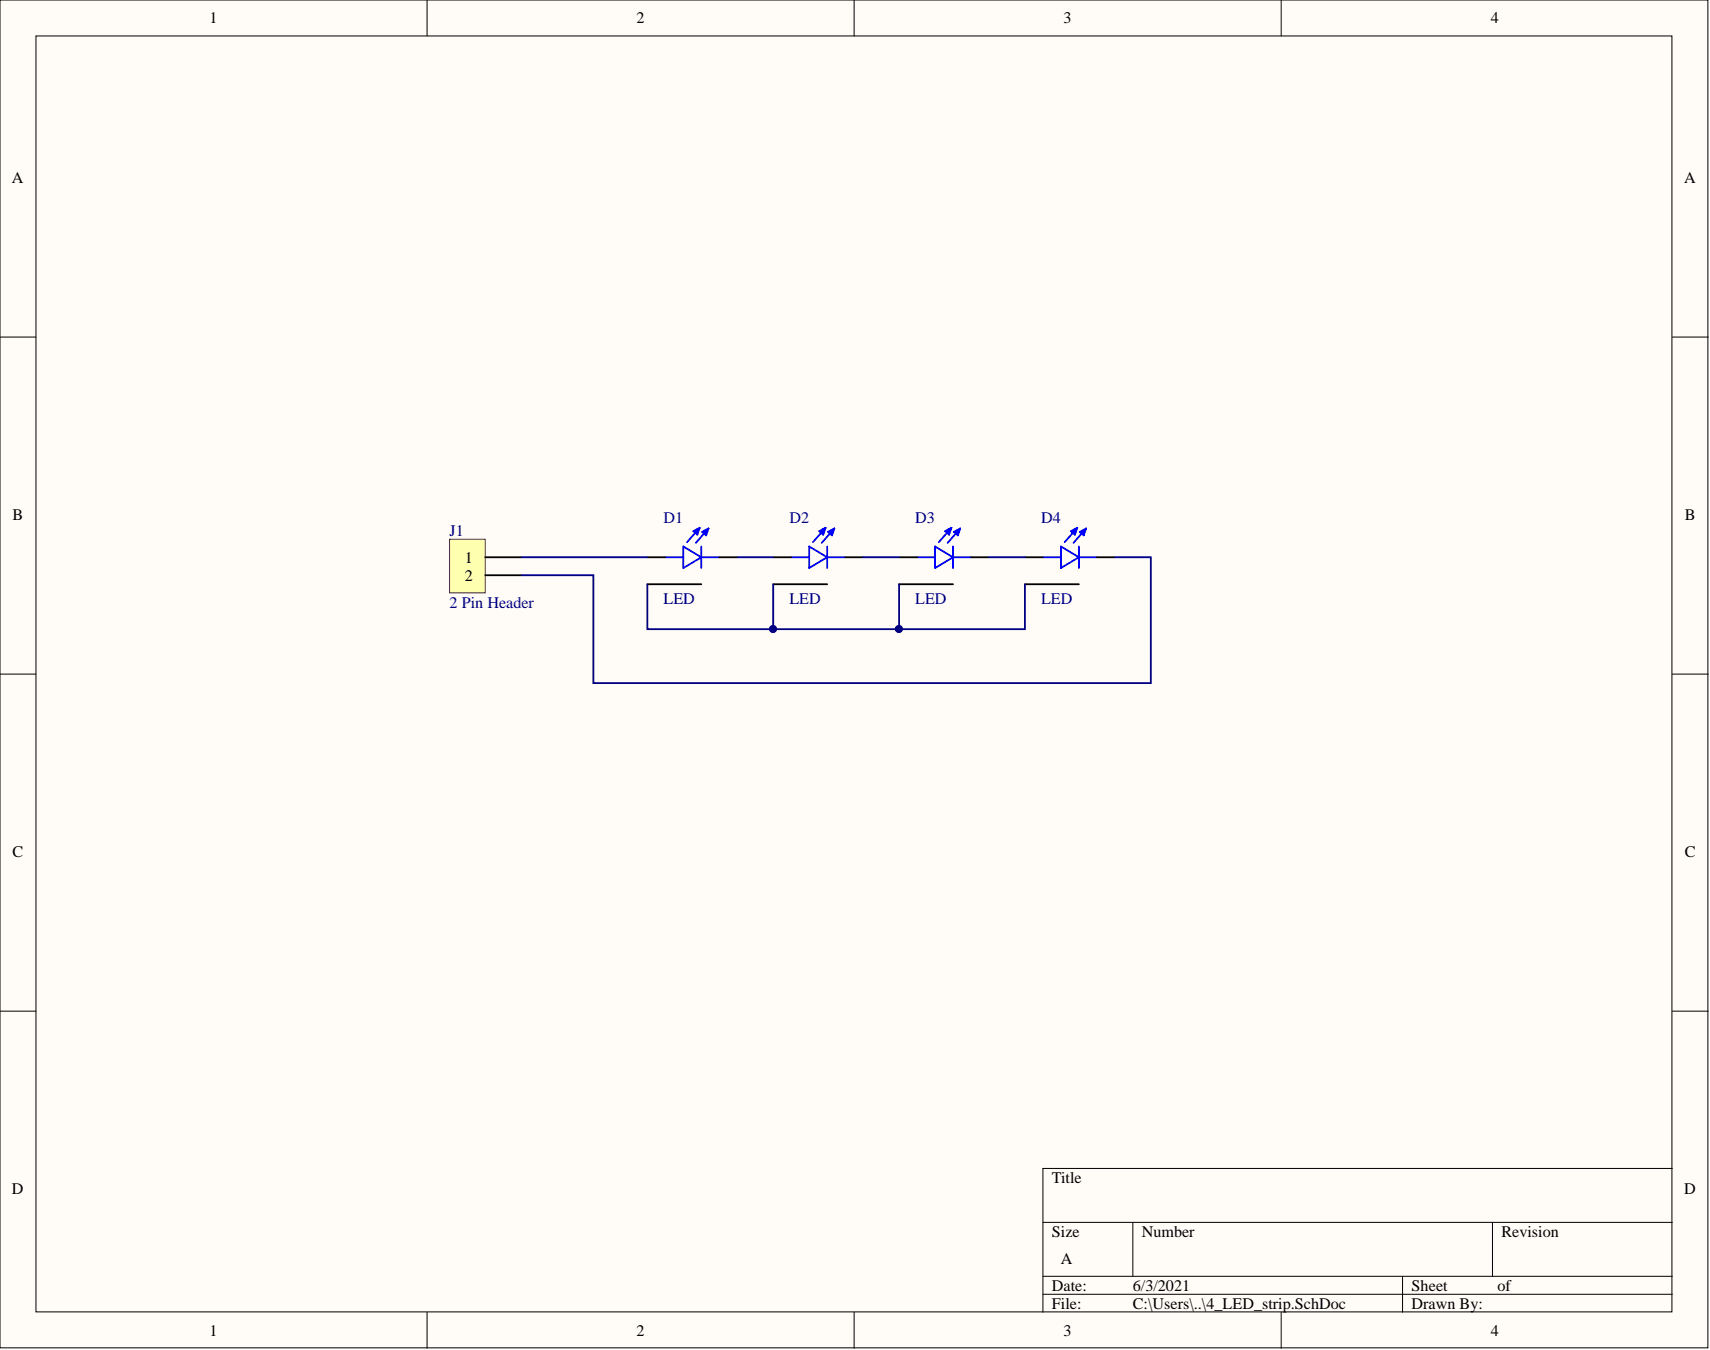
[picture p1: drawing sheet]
<svg xmlns="http://www.w3.org/2000/svg" width="241mm" height="190mm" viewBox="0 0 241 190" stroke-linecap="round" stroke-linejoin="round" font-family="sans-serif">
<g fill="#fffcf8" stroke="#000" stroke-width=".14">
<path d="M0 0h241v190.2h-241z"/>
<path d="M5.1 5.1h230.8v180h-230.8z"/>
</g>
<g fill="none" stroke="#000" stroke-width=".14">
<path d="M60.3 0v5.1M120.5 0v5.1M180.8 0v5.1M0 47.6h5.1M236 47.6h5.1M0 95.1h5.1M236 95.1h5.1M0 142.7h5.1M236 142.7h5.1M147.2 172.5h88.8M159.9 172.5v7.6M210.6 172.5v7.6"/>
<path d="M236 164.9h-88.8v20.3M60.3 185.2v5M120.5 185.2v5M147.2 180.1h88.8M147.2 182.6h88.8M180.8 185.2v5M197.9 180.1v5.1"/>
</g>
<g fill="none" stroke="#00f" stroke-width=".25">
<path d="M93.9 78.6h2.5M96.4 77.1l2.6 1.5-2.6 1.6zM98.2 74.9l-.2 .1M98.3 74.7h.1v.7M98.7 74.5l-1.7 2M98.7 74.5l-.9 .5 .6 .4M98.7 74.5l-.3 .9M99 77.1v3.1M99 78.6h2.5M99.5 75l-.2 .1M99.5 74.8h.2l-.1 .7M100 74.6l-1.8 2"/>
<path d="M100 74.6l-.9 .5 .5 .4M100 74.6l-.4 .9"/>
</g>
<path d="M91.3 78.6h2.6M101.5 78.6h2.5M91.3 82.4h7.7" fill="none" stroke="#000" stroke-width=".25"/>
<path d="M63.4 76.1h5.1v7.6h-5.1z" fill="#ffffb0" stroke="#800000" stroke-width=".14"/>
<path d="M68.5 78.6h5.1M109.1 78.6h2.5M119.3 78.6h2.5M126.9 78.6h2.5M137 78.6h2.6M144.6 78.6h2.6M154.8 78.6h2.5M68.5 81.2h5.1M109.1 82.4h7.6M126.9 82.4h7.6M144.6 82.4h7.6" fill="none" stroke="#000" stroke-width=".25"/>
<g fill="none" stroke="#00f" stroke-width=".25">
<path d="M111.6 78.6h2.6M114.2 77.1l2.5 1.5-2.5 1.6zM116 74.9l-.2 .1M116.1 74.7h.1v.7M116.5 74.5l-1.8 2M116.5 74.5l-.9 .5 .6 .4M116.5 74.5l-.3 .9M116.7 78.6h2.6M116.7 77.1v3.1M117.3 75l-.3 .1M117.3 74.8h.1v.7M117.7 74.6l-1.7 2"/>
<path d="M117.7 74.6l-.9 .5 .6 .4M117.7 74.6l-.3 .9M129.4 78.6h2.5M131.9 77.1l2.6 1.5-2.6 1.6zM133.8 74.9l-.3 .1M133.8 74.7h.1v.7M134.3 74.5l-1.8 2M134.3 74.5l-.9 .5 .5 .4M134.3 74.5l-.4 .9M134.5 77.1v3.1M134.5 78.6h2.5M135 75l-.2 .1"/>
<path d="M135.1 74.8h.1v.7M135.5 74.6l-1.8 2M135.5 74.6l-.9 .5 .6 .4M135.5 74.6l-.3 .9M147.2 78.6h2.5M149.7 77.1l2.5 1.5-2.5 1.6zM151.5 74.9l-.2 .1M151.6 74.7h.1v.7M152 74.5l-1.8 2M152 74.5l-.9 .5 .6 .4M152 74.5l-.3 .9M152.2 78.6h2.6"/>
<path d="M152.2 77.1v3.1M152.8 75l-.3 .1M152.8 74.8h.2l-.1 .7M153.3 74.6l-1.8 2M153.3 74.6l-.9 .5 .5 .4M153.3 74.6l-.4 .9"/>
</g>
<path d="M73.6 78.6h17.7M104 78.6h5.1M121.8 78.6h5.1M139.6 78.6h5M157.3 78.6h5.1v17.8h-78.7v-15.2h-10.1M91.3 82.4v6.4h53.3v-6.4M109.1 82.4v6.4M126.9 82.4v6.4" fill="none" stroke="#000080" stroke-width=".25"/>
<g fill="#000080" stroke="#000080" stroke-width=".14">
<circle cx="126.8" cy="88.8" r=".48"/>
<circle cx="109.1" cy="88.8" r=".48"/>
</g>
<g font-size="2.3">
<text x="29.6" y="3.3">1</text>
<text x="89.8" y="3.3">2</text>
<text x="150.1" y="3.3">3</text>
<text x="210.4" y="3.3">4</text>
<text x="1.7" y="25.8">A</text>
<text x="237.7" y="25.8">A</text>
<text x="1.8" y="73.4">B</text>
<text x="237.8" y="73.4">B</text>
<text x="65.6" y="79.4">1</text>
<text x="65.6" y="81.9">2</text>
<text x="1.8" y="121">C</text>
<text x="237.8" y="121">C</text>
<text x="148.4" y="166.9">Title</text>
<text x="1.7" y="168.5">D</text>
<text x="237.7" y="168.5">D</text>
<text x="148.4" y="174.5">Size</text>
<text x="149.7" y="178.3">A</text>
<text x="161.1" y="174.5">Number</text>
<text x="211.9" y="174.5">Revision</text>
<text x="148.4" y="182.1">Date:</text>
<text x="148.4" y="184.7">File:</text>
<text x="159.9" y="182.1">6/3/2021</text>
<text x="159.9" y="184.7">C:\Users\..\4_LED_strip.SchDoc</text>
<text x="199.2" y="182.1">Sheet</text>
<text x="199.2" y="184.7">Drawn By:</text>
<text x="211.3" y="182.1">of</text>
<text x="29.6" y="188.5">1</text>
<text x="89.8" y="188.5">2</text>
<text x="150.1" y="188.5">3</text>
<text x="210.4" y="188.5">4</text>
</g>
<g font-size="2.3" fill="#000080">
<text x="63.4" y="75.6">J1</text>
<text x="93.6" y="73.7">D1</text>
<text x="111.4" y="73.7">D2</text>
<text x="129.2" y="73.7">D3</text>
<text x="146.9" y="73.7">D4</text>
<text x="63.4" y="85.7">2 Pin Header</text>
<text x="93.6" y="85.2">LED</text>
<text x="111.4" y="85.2">LED</text>
<text x="129.2" y="85.2">LED</text>
<text x="146.9" y="85.2">LED</text>
</g>
</svg>
